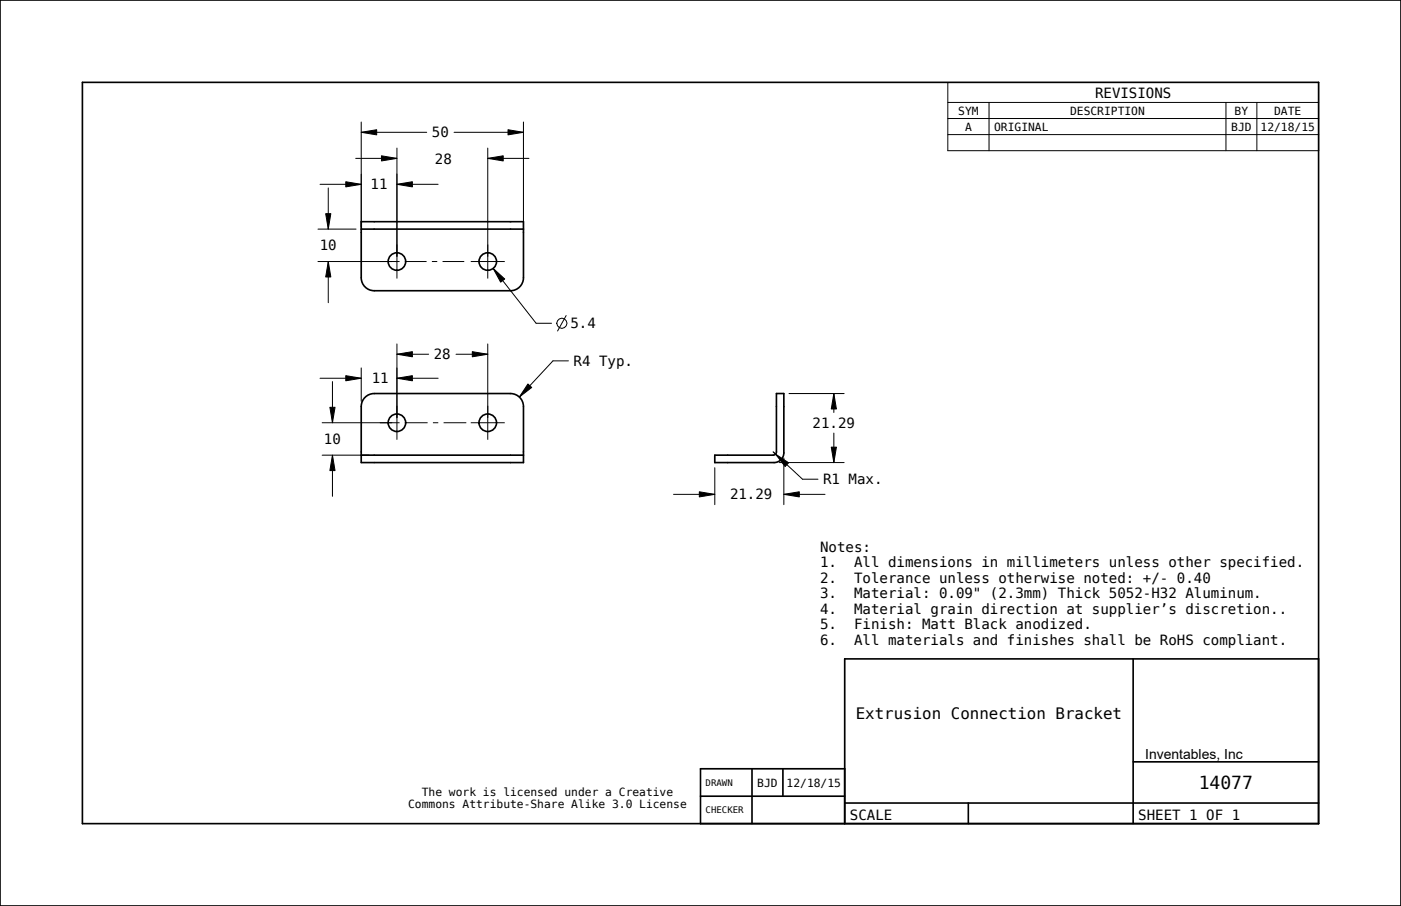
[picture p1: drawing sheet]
<svg xmlns="http://www.w3.org/2000/svg" width="432mm" height="279mm" viewBox="0 0 432 279" stroke-linecap="round" stroke-linejoin="round" font-family="sans-serif">
<g fill="none" stroke="#000" stroke-width=".51">
<path d="M0 0h431.8v279.4h-431.8zM25.4 25.4h381v228.6h-381zM111.3 68.4h50v17.3a4 4 0 0 1-4 4h-42a4 4 0 0 1-4-4zM111.3 70.7h50M112.5 122.5a4 4 0 0 1 2.8-1.1h42a4 4 0 0 1 4 4v17.3h-50v-17.3a4 4 0 0 1 1.2-2.9zM111.3 140.4h50M220.3 140.4h18a1 1 0 0 0 1-1v-18h2.3v18.3a3 3 0 0 1-3 3h-18.3zM349.2 203.2v50.8M406.4 203.2h-146.1l.1 50.8M231.8 237.1v16.9M241.3 237.1v8.4M260.4 237.1h-44.5v16.9"/>
<path d="M349.2 234.9h57.2M215.9 245.5h44.5M260.3 247.6h146.1M298.4 247.6v6.4"/>
<circle cx="122.3" cy="80.7" r="2.7"/>
<circle cx="150.3" cy="80.7" r="2.7"/>
<circle cx="122.3" cy="130.4" r="2.7"/>
<circle cx="150.3" cy="130.4" r="2.7"/>
</g>
<g fill="#000">
<path d="M106.6 56l4.7 .8-4.7 .8zM111.3 40.8l4.8-.8v1.6zM122.3 56.8l4.8-.8v1.6zM117.6 48l4.7 .8-4.7 .8zM150.3 48.8l4.8-.8v1.6zM156.6 40l4.7 .8-4.7 .8zM100.4 65.9h1.6l-.8 4.8zM101.2 80.7l.8 4.7h-1.6zM152 82.8l3.6 3.2-1.3 1zM106.6 115.9l4.7 .7-4.7 .8zM122.3 109.2l4.8-.8v1.6zM122.3 116.6l4.8-.7v1.5z"/>
<path d="M145.6 108.4l4.7 .8-4.7 .8zM101.7 125.6h1.6l-.8 4.8zM162.7 118.4l1.2 1.1-3.8 2.9zM257 121.4l.8 4.7h-1.6zM102.5 140.4l.8 4.7h-1.6zM215.5 151.7l4.8 .8-4.8 .7zM239 140l4.1 2.7-1.1 1.2zM241.6 152.5l4.8-.8v1.5zM256.2 137.9h1.6l-.8 4.8z"/>
</g>
<g fill="none" stroke="#000" stroke-width=".31">
<path d="M111.3 37.6v32.5M161.3 37.6v32.5M292.1 25.4h114.3v21.1h-114.3zM292.1 31.6h114.3M292.1 36.6h114.3M304.8 31.6v14.9M377.9 31.6v14.9M387.4 31.6v14.9M98.6 56.8h12.7M101.2 58v12.7M106.6 56l4.7 .8-4.7 .8zM109.6 48.8h12.7"/>
<path d="M111.3 40.8l4.8-.8v1.6zM111.3 40.8h20.2M117.6 48l4.7 .8-4.7 .8zM122.3 56.8l4.8-.8v1.6zM122.3 45.7v40.2M122.3 56.8h12.7M139.9 40.8h21.4M150.3 48.8l4.8-.8v1.6zM150.3 45.7v40.2M150.3 48.8h12.7M156.6 40l4.7 .8-4.7 .8zM292.1 41.5h114.3"/>
<path d="M98 70.7h11.7M100.4 65.9h1.6l-.8 4.8zM98 80.7h25.2M101.2 80.7l.8 4.7h-1.6zM101.2 80.7v12.7M124.8 80.7h6.7M133.1 80.7h1.7M136.4 80.7h6.7M145.1 80.7h10.5M152 82.8l3.6 3.2-1.3 1zM152 82.8l13.2 16.9h4.8M174.5 97.3l-2.6 4.8"/>
<path d="M98.6 116.6h12.7M102.5 117.7v12.7M106.6 115.9l4.7 .7-4.7 .8zM111.3 113.5v10.3M122.3 109.2l4.8-.8v1.6zM122.3 116.6l4.8-.7v1.5zM122.3 106.1v29.5M122.3 109.2h9.8M122.3 116.6h12.7M140.5 109.2h9.8M145.6 108.4l4.7 .8-4.7 .8zM150.3 106.1v29.5"/>
<path d="M162.7 118.4l1.2 1.1-3.8 2.9zM175.2 111.3h-4.8l-10.3 11.1M99.3 130.4h23.9M101.7 125.6h1.6l-.8 4.8zM124.8 130.4h7M133.4 130.4h1.7M136.7 130.4h7M145.1 130.4h10.5M238.3 139.4l9 8.4h4.8M243.2 121.4h17M256.2 137.9h1.6l-.8 4.8zM257 121.4l.8 4.7h-1.6z"/>
<path d="M257 121.4v5.8M257 133.6v9.1M99.3 140.4h14.4M102.5 140.4l.8 4.7h-1.6zM102.5 140.4v12.7M207.6 152.5h12.7M215.5 151.7l4.8 .8-4.8 .7zM220.3 144.2v11.4M239 140l4.1 2.7-1.1 1.2zM239 140h.1M240.2 142.7h20M241.6 152.5l4.8-.8v1.5z"/>
<path d="M241.6 141.2v14.4M241.6 152.5h12.7"/>
<circle cx="173.1" cy="99.7" r="1.56"/>
</g>
<text font-size="5.6" x="369.4" y="243.3">14077</text>
<text font-size="4.9" x="263.7" y="221.9">Extrusion Connection Bracket</text>
<g font-size="4.3">
<text x="337.5" y="30.1">REVISIONS</text>
<text x="133.1" y="42.4">50</text>
<text x="134" y="50.4">28</text>
<text x="114.2" y="58.4">11</text>
<text x="98.5" y="77.2">10</text>
<text x="175.8" y="101.3">5.4</text>
<text x="133.7" y="110.8">28</text>
<text x="176.8" y="112.9">R4 Typ.</text>
<text x="114.6" y="118.2">11</text>
<text x="250.4" y="132">21.29</text>
<text x="99.8" y="136.8">10</text>
<text x="253.7" y="149.4">R1 Max.</text>
<text x="225" y="154">21.29</text>
<text x="252.8" y="170.2">Notes:</text>
<text x="252.8" y="175">1.</text>
<text x="252.8" y="179.7">2.</text>
<text x="263.2" y="175">All dimensions in millimeters unless other specified.</text>
<text x="263.2" y="179.7">Tolerance unless otherwise noted: +/- 0.40</text>
<text x="252.8" y="184.5">3.</text>
<text x="263.2" y="184.5">Material: 0.09&quot; (2.3mm) Thick 5052-H32 Aluminum.</text>
<text x="252.8" y="189.3">4.</text>
<text x="263.2" y="189.3">Material grain direction at supplier’s discretion..</text>
<text x="252.8" y="194">5.</text>
<text x="263.2" y="194">Finish: Matt Black anodized.</text>
<text x="252.8" y="198.8">6.</text>
<text x="263.2" y="198.8">All materials and finishes shall be RoHS compliant.</text>
<text x="353" y="234.2">Inventables, Inc</text>
<text x="261.9" y="252.8">SCALE</text>
<text x="350.8" y="252.8">SHEET 1 OF 1</text>
</g>
<g font-size="3.5">
<text x="295.3" y="35.3">SYM</text>
<text x="329.8" y="35.3">DESCRIPTION</text>
<text x="380.5" y="35.3">BY</text>
<text x="392.7" y="35.3">DATE</text>
<text x="297.4" y="40.3">A</text>
<text x="306.4" y="40.3">ORIGINAL</text>
<text x="379.5" y="40.3">BJD</text>
<text x="388.5" y="40.3">12/18/15</text>
<text x="130" y="245.3">The work is licensed under a Creative</text>
<text x="233.4" y="242.6">BJD</text>
<text x="242.4" y="242.6">12/18/15</text>
<text x="125.8" y="249.1">Commons Attribute-Share Alike 3.0 License</text>
</g>
<g font-size="2.8">
<text x="217.5" y="242.3">DRAWN</text>
<text x="217.5" y="250.8">CHECKER</text>
</g>
</svg>
